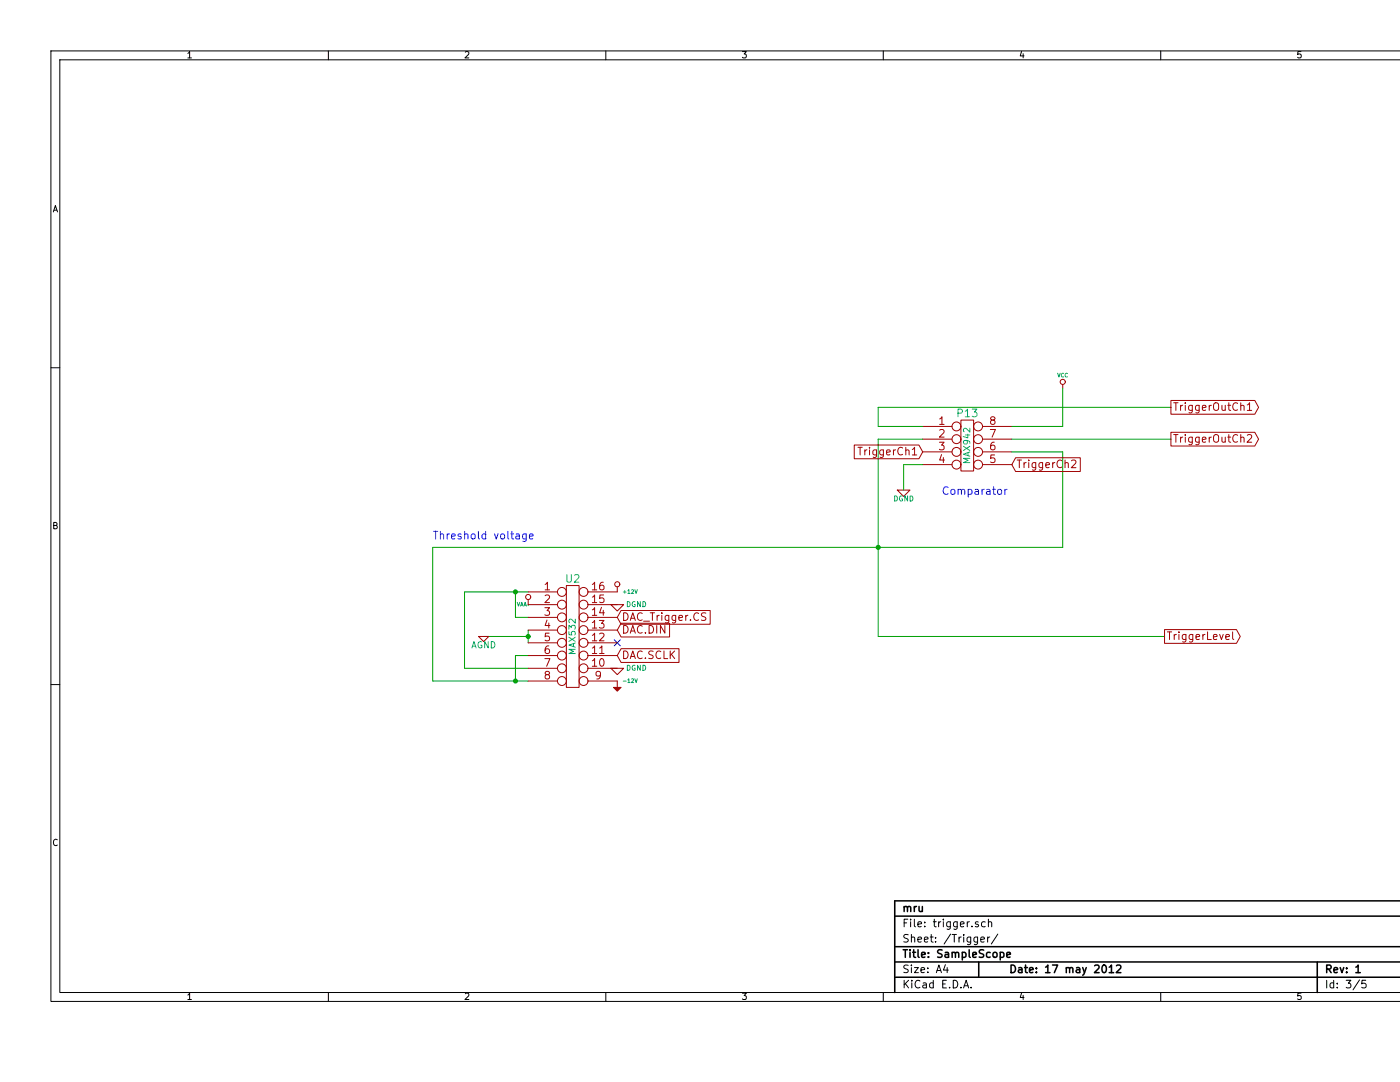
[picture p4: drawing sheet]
EESchema Schematic File Version 2  date Thu 17 May 2012 08:33:02 PM CEST
LIBS:power
LIBS:device
LIBS:transistors
LIBS:conn
LIBS:linear
LIBS:regul
LIBS:74xx
LIBS:cmos4000
LIBS:adc-dac
LIBS:memory
LIBS:xilinx
LIBS:special
LIBS:microcontrollers
LIBS:dsp
LIBS:microchip
LIBS:analog_switches
LIBS:motorola
LIBS:texas
LIBS:intel
LIBS:audio
LIBS:interface
LIBS:digital-audio
LIBS:philips
LIBS:display
LIBS:cypress
LIBS:siliconi
LIBS:opto
LIBS:atmel
LIBS:contrib
LIBS:valves
LIBS:max532
LIBS:osci-cache
EELAYER 25  0
EELAYER END
$Descr A4 11700 8267
encoding utf-8
Sheet 3 5
Title "SampleScope"
Date "17 may 2012"
Rev "1"
Comp "mru"
Comment1 ""
Comment2 ""
Comment3 ""
Comment4 ""
$EndDescr
Text Notes 7400 3900 0    60   ~ 0
Comparator
Text Notes 3400 4250 0    60   ~ 0
Threshold voltage
$Comp
L DIL8 P13
U 1 1
P 7600 3500
F 0 "P13" H 7600 3750 60  0000 C CNN
F 1 "MAX942" V 7600 3500 50  0000 C CNN
	1    7600 3500
	1    0    0    -1  
$EndComp
$Comp
L VCC #PWR012
U 1 1
P 8350 3050
F 0 "#PWR012" H 8350 3150 30  0001 C CNN
F 1 "VCC" H 8350 3150 30  0000 C CNN
	1    8350 3050
	1    0    0    -1  
$EndComp
$Comp
L DGND #PWR21
U 1 1
P 7100 3850
F 0 "#PWR21" H 7100 3850 40  0001 C CNN
F 1 "DGND" H 7100 3780 40  0000 C CNN
	1    7100 3850
	1    0    0    -1  
$EndComp
Text GLabel 9200 3450 2    60   Output ~ 0
TriggerOutCh2
Wire Wire Line
	7950 3450 9200 3450
Wire Wire Line
	8350 3050 8350 3350
Wire Wire Line
	8350 3350 7950 3350
Wire Wire Line
	6900 3450 6900 5000
Wire Wire Line
	6900 3450 7250 3450
Wire Wire Line
	7950 3550 8350 3550
Wire Wire Line
	8350 4300 8350 3550
Wire Wire Line
	8350 4300 3400 4300
Connection ~ 6900 4300
Wire Wire Line
	7250 3650 7100 3650
Wire Wire Line
	7100 3650 7100 3850
Wire Wire Line
	7250 3350 6900 3350
Wire Wire Line
	6900 3350 6900 3200
Wire Wire Line
	6900 3200 9200 3200
Text GLabel 9200 3200 2    60   Output ~ 0
TriggerOutCh1
Text GLabel 7250 3550 0    60   Input ~ 0
TriggerCh1
Text GLabel 7950 3650 2    60   Input ~ 0
TriggerCh2
Wire Wire Line
	4150 5250 3650 5250
Wire Wire Line
	3650 4650 3650 5250
Wire Wire Line
	4150 4650 3650 4650
Connection ~ 4050 4650
Wire Wire Line
	4050 5150 4050 5350
Wire Wire Line
	4050 5150 4150 5150
Wire Wire Line
	4150 4850 4050 4850
Connection ~ 4150 5000
Wire Wire Line
	3800 5000 4150 5000
Wire Wire Line
	6900 5000 9150 5000
Wire Wire Line
	4150 5050 4150 4950
Wire Wire Line
	4150 4750 4150 4750
Wire Wire Line
	4050 4850 4050 4650
Wire Wire Line
	4150 5350 3400 5350
Wire Wire Line
	3400 5350 3400 4300
Connection ~ 4050 5350
NoConn ~ 4850 5050
Text GLabel 4850 4850 2    60   Input ~ 0
DAC_Trigger.CS
Text GLabel 4850 4950 2    60   Input ~ 0
DAC.DIN
Text GLabel 4850 5150 2    60   Input ~ 0
DAC.SCLK
$Comp
L DGND #PWR18
U 1 1
P 4850 4750
F 0 "#PWR18" H 4850 4750 40  0001 C CNN
F 1 "DGND" H 5000 4750 40  0000 C CNN
	1    4850 4750
	1    0    0    -1  
$EndComp
$Comp
L DGND #PWR19
U 1 1
P 4850 5250
F 0 "#PWR19" H 4850 5250 40  0001 C CNN
F 1 "DGND" H 5000 5250 40  0000 C CNN
	1    4850 5250
	1    0    0    -1  
$EndComp
$Comp
L -12V #PWR013
U 1 1
P 4850 5350
F 0 "#PWR013" H 4850 5480 20  0001 C CNN
F 1 "-12V" H 4750 5350 30  0000 C CNN
	1    4850 5350
	-1   0    0    1   
$EndComp
$Comp
L +12V #PWR014
U 1 1
P 4850 4650
F 0 "#PWR014" H 4850 4600 20  0001 C CNN
F 1 "+12V" H 4950 4650 30  0000 C CNN
	1    4850 4650
	1    0    0    -1  
$EndComp
$Comp
L VAA #PWR16
U 1 1
P 4150 4750
F 0 "#PWR16" H 4150 4810 30  0001 C CNN
F 1 "VAA" H 4100 4750 30  0000 C CNN
	1    4150 4750
	1    0    0    -1  
$EndComp
$Comp
L AGND #PWR015
U 1 1
P 3800 5000
F 0 "#PWR015" H 3800 5000 40  0001 C CNN
F 1 "AGND" H 3800 4930 50  0000 C CNN
	1    3800 5000
	1    0    0    -1  
$EndComp
$Comp
L DIL16 U2
U 1 1
P 4500 5000
F 0 "U2" H 4500 5450 60  0000 C CNN
F 1 "MAX532" V 4500 5000 50  0000 C CNN
	1    4500 5000
	1    0    0    -1  
$EndComp
Text GLabel 9150 5000 2    60   Output ~ 0
TriggerLevel
$EndSCHEMATC
